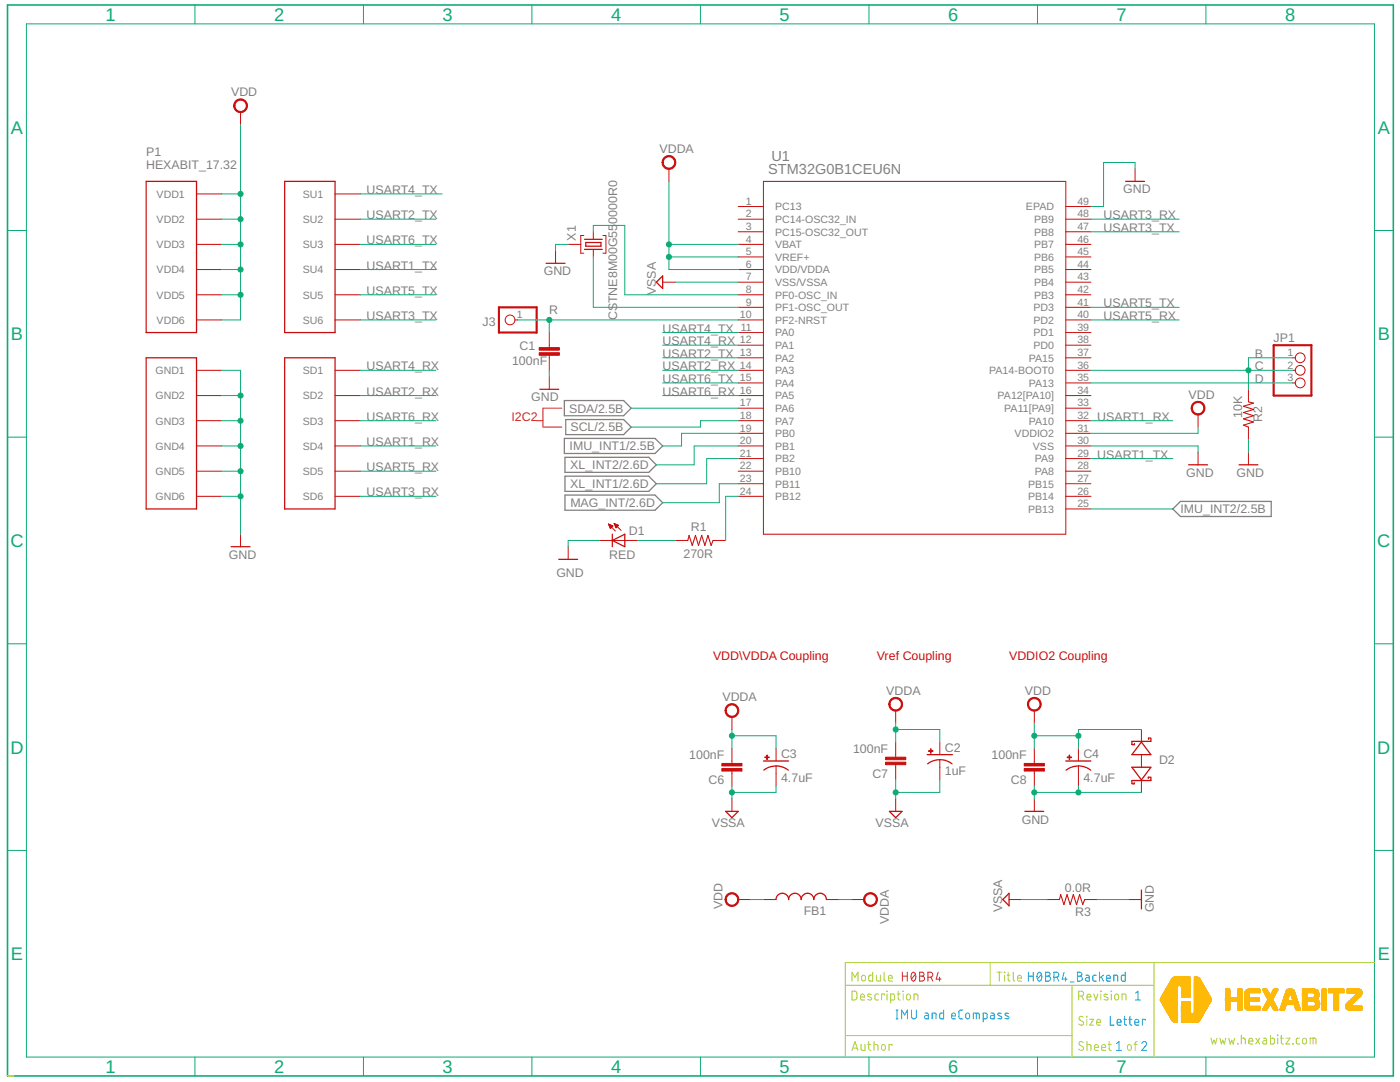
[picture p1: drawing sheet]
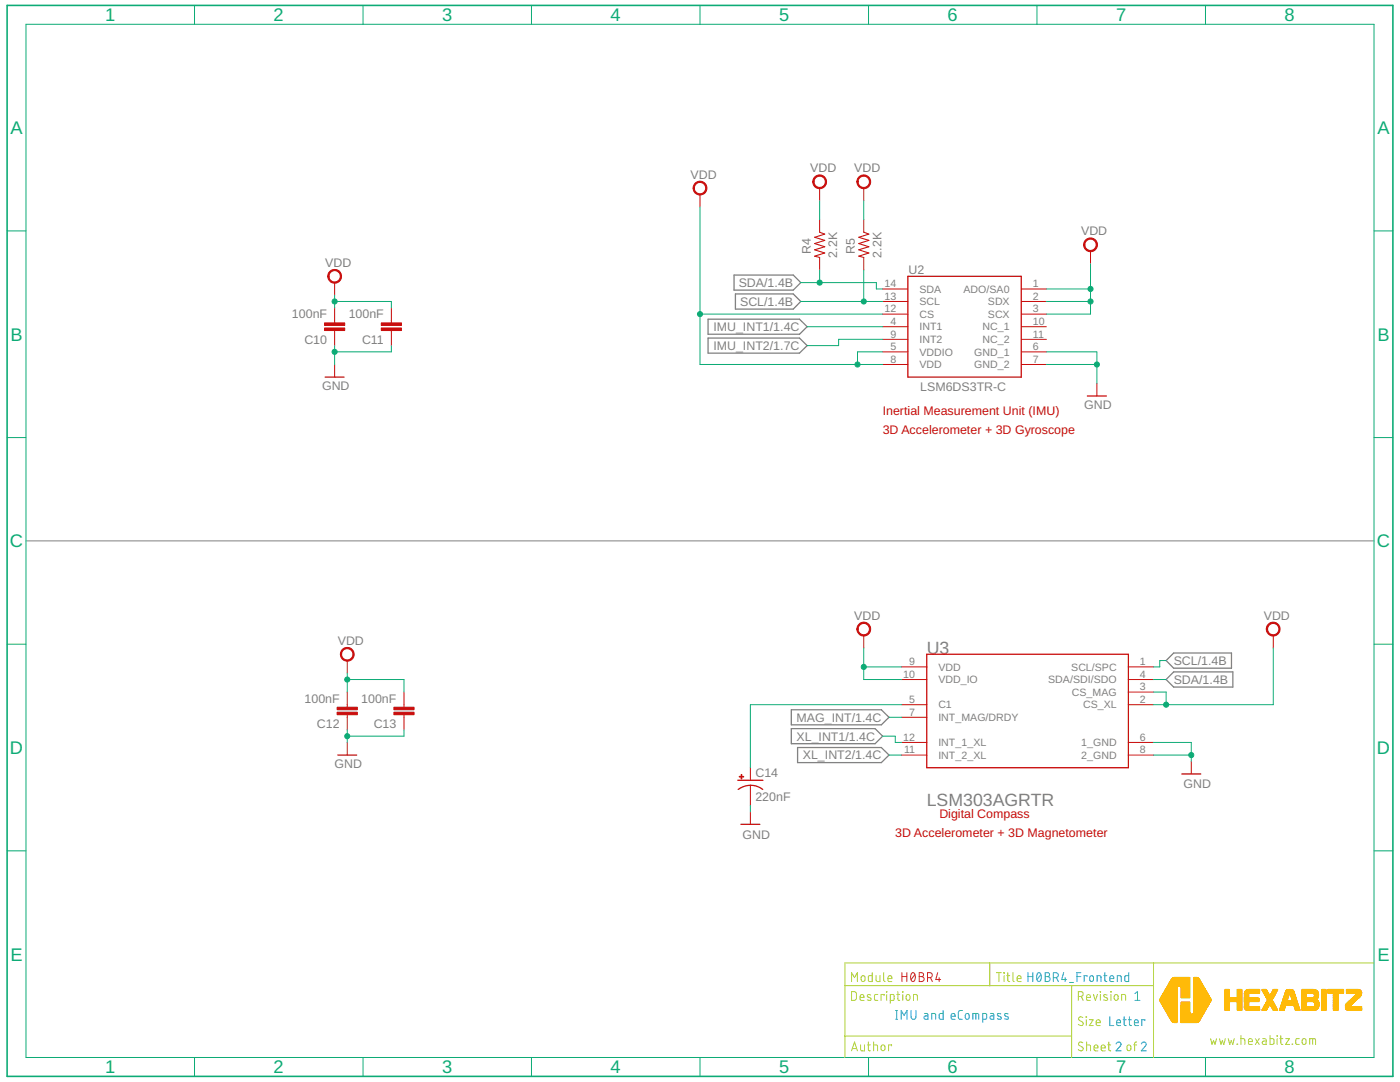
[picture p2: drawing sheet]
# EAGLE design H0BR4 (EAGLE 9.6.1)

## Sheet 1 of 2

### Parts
C1  100nF  C-0603  [C-0603]
C2  1uF  C-0805-POL  [C-0805-POL]
C3  4.7uF  C-0805-POL  [C-0805-POL]
C4  4.7uF  C-0805-POL  [C-0805-POL]
C6  100nF  C-0603  [C-0603]
C7  100nF  C-0603  [C-0603]
C8  100nF  C-0603  [C-0603]
D1  RED  VLMS1300-GS08  [VLMS1300-GS08]
D2  BOURNS_CDSOD323-T03SCBOURNS_CDSOD323-T03SC_0_0  [BOURNS_CDSOD323-T03SC_0]
FB1  FB-TDK_MMZ1608Y300B  [FB-TDK_MMZ1608Y300B]
J3  PINHD-1X1  [1X01]
JP1  PINHD-1X3  [1X03]
P1  HEXABIT_17.32  [HEXABIT_17.32]
R1  270R  R-0603  [R-0603]
R2  10K  R-0603  [R-0603]
R3  0.0R  R-0603  [R-0603]
TRIMBLE-LOGO1  HEXA-LOGO  [HEXA-LOGO]
U1  STM32G0B1CEU6N  [HEXABITZ_ICS_QFN_B1CEU6_STM-L]
X1  CSTNE8M00G550000R0  XTALL_CSTCE8M00G52  [XTALL_CSTCE8M00G52]

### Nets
C: JP1.1 JP1.2 R2.2 U1.36(PA14-BOOT0)
D: JP1.3 U1.35(PA13)
GND: C1.1 C4.2(-) C8.1 D1.C D2.1(A) P1.PAD_PD7(GND1) P1.PAD_PD8(GND2) P1.PAD_PD9(GND3) P1.PAD_PD10(GND4) P1.PAD_PD11(GND5) P1.PAD_PD12(GND6) R2.1 R3.1 U1.30(VSS) U1.49(EPAD) X1.P$2 ; also sheet 2
GND1: C2.2(-) C3.2(-) C6.1 C7.1 R3.2 U1.7(VSS/VSSA) ; supply symbol labelled VSSA
IMU_INT1: U1.19(PB0) ; also sheet 2
IMU_INT2: U1.25(PB13) ; also sheet 2
MAG_INT: U1.23(PB11) ; also sheet 2
N$1: R1.1 U1.24(PB12)
N$3: U1.9(PF1-OSC_OUT) X1.P$3
N$4: D1.A R1.2
N$5: U1.8(PF0-OSC_IN) X1.P$1
R: C1.2 J3.1 U1.10(PF2-NRST)
SCL: U1.18(PA7) ; also sheet 2
SDA: U1.17(PA6) ; also sheet 2
USART1_RX: P1.PAD_PD4(SD4) U1.32(PA10)
USART1_TX: P1.PAD_PU4(SU4) U1.29(PA9)
USART2_RX: P1.PAD_PD2(SD2) U1.14(PA3)
USART2_TX: P1.PAD_PU2(SU2) U1.13(PA2)
USART3_RX: P1.PAD_PD6(SD6) U1.48(PB9)
USART3_TX: P1.PAD_PU6(SU6) U1.47(PB8)
USART4_RX: P1.PAD_PD1(SD1) U1.12(PA1)
USART4_TX: P1.PAD_PU1(SU1) U1.11(PA0)
USART5_RX: P1.PAD_PD5(SD5) U1.40(PD2)
USART5_TX: P1.PAD_PU5(SU5) U1.41(PD3)
USART6_RX: P1.PAD_PD3(SD3) U1.16(PA5)
USART6_TX: P1.PAD_PU3(SU3) U1.15(PA4)
VCC: C2.1(+) C3.1(+) C6.2 C7.2 FB1.2 U1.4(VBAT) U1.5(VREF+) U1.6(VDD/VDDA) ; supply symbol labelled VDDA
VDD: C4.1(+) C8.2 D2.2(C) FB1.1 P1.PAD_PU7(VDD1) P1.PAD_PU8(VDD2) P1.PAD_PU9(VDD3) P1.PAD_PU10(VDD4) P1.PAD_PU11(VDD5) P1.PAD_PU12(VDD6) U1.31(VDDIO2) ; also sheet 2
XL_INT1: U1.21(PB2) ; also sheet 2
XL_INT2: U1.20(PB1) ; also sheet 2
Unconnected: U1.1(PC13) U1.2(PC14-OSC32_IN) U1.3(PC15-OSC32_OUT) U1.22(PB10) U1.26(PB14) U1.27(PB15) U1.28(PA8) U1.33(PA11[PA9]) U1.34(PA12[PA10]) U1.37(PA15) U1.38(PD0) U1.39(PD1) U1.42(PB3) U1.43(PB4) U1.44(PB5) U1.45(PB6) U1.46(PB7)

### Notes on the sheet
- B
- I2C2
- VDD\\\VDDA Coupling | Vref Coupling | VDDIO2 Coupling
- Module | H0BR4 | Title | H0BR4_Backend
- Description | Revision | 1
- IMU and eCompass
- Size | Letter
- www.hexabitz.com
- Author | Sheet   of | 1 | 2
- C:/Users/Admin/Desktop/logodraft.bmp

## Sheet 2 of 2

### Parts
C10  100nF  C-0603  [C-0603]
C11  100nF  C-0603  [C-0603]
C12  100nF  C-0603  [C-0603]
C13  100nF  C-0603  [C-0603]
C14  220nF  C-0805-POL  [C-0805-POL]
R4  2.2K  R-0603  [R-0603]
R5  2.2K  R-0603  [R-0603]
U2  LSM6DS3TR-C  [LGA-14(2.5X3X0.86)]
U3  STMICROELECTRONICS_LSM303AGRTRSTMICROELECTRONICS_LSM303AGRTR_0_0  [STMICROELECTRONICS_LSM303AGRTR_0]

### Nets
GND: C10.1 C11.1 C12.1 C13.1 C14.2(-) U2.6(GND_1) U2.7(GND_2) U3.6(1_GND) U3.8(2_GND) ; also sheet 1
IMU_INT1: U2.4(INT1) ; also sheet 1
IMU_INT2: U2.9(INT2) ; also sheet 1
MAG_INT: U3.7(INT_MAG/DRDY) ; also sheet 1
N$2: C14.1(+) U3.5(C1)
SCL: R5.2 U2.13(SCL) U3.1(SCL/SPC) ; also sheet 1
SDA: R4.2 U2.14(SDA) U3.4(SDA/SDI/SDO) ; also sheet 1
VDD: C10.2 C11.2 C12.2 C13.2 R4.1 R5.1 U2.1(ADO/SA0) U2.2(SDX) U2.3(SCX) U2.5(VDDIO) U2.8(VDD) U2.12(CS) U3.2(CS_XL) U3.3(CS_MAG) U3.9(VDD) U3.10(VDD_IO) ; also sheet 1
XL_INT1: U3.12(INT_1_XL) ; also sheet 1
XL_INT2: U3.11(INT_2_XL) ; also sheet 1
Unconnected: U2.10(NC_1) U2.11(NC_2)

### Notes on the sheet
- Inertial Measurement Unit (IMU)
- 3D Accelerometer + 3D Gyroscope
- Digital Compass
- 3D Accelerometer + 3D Magnetometer
- Module | H0BR4 | Title | H0BR4_Frontend
- Description | Revision | 1
- IMU and eCompass
- Size | Letter
- www.hexabitz.com
- Author | Sheet   of | 2 | 2

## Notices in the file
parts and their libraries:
HEXABITZ_ICs: COPYRIGHT: Copyright (C) 2022 Ultra Librarian. All rights reserved.
